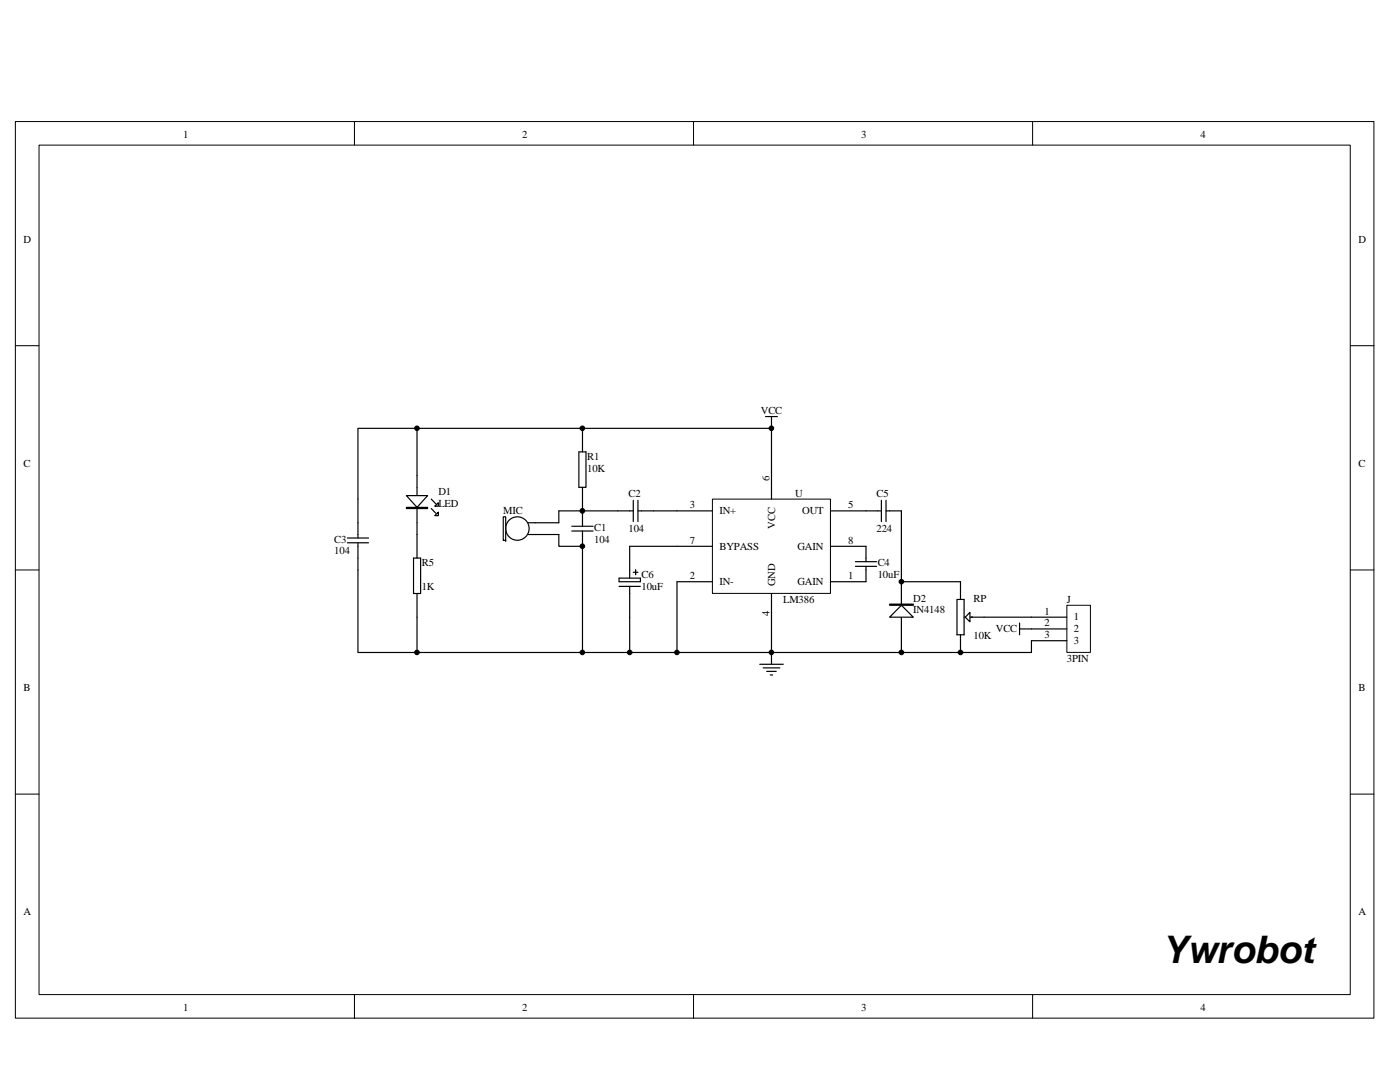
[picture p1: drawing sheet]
<svg xmlns="http://www.w3.org/2000/svg" width="279mm" height="216mm" viewBox="0 0 279 216" stroke-linecap="round" stroke-linejoin="round" font-family="sans-serif">
<g fill="none" stroke="#000" stroke-width=".2">
<path d="M3.1 24.3h271.1v178.9h-271.1zM7.8 29h261.7v169.5h-261.7zM70.7 24.3v4.7M138.4 24.3v4.7M206.1 24.3v4.7M3.1 69h4.7M269.5 69h4.7M3.1 113.7h4.7M269.5 113.7h4.7M3.1 158.5h4.7M269.5 158.5h4.7M70.7 198.5v4.7"/>
<path d="M138.4 198.5v4.7M206.1 198.5v4.7"/>
</g>
<path d="M82.5 111.4h1.4v7h-1.4zM83.2 106.7v4.7M83.2 118.4v4.7" fill="none" stroke="#000" stroke-width=".24"/>
<path d="M212.9 120.8h4.7v9.4h-4.7z" fill="#fff"/>
<path d="M212.9 120.8h4.7v9.4h-4.7z" fill="none" stroke="#000" stroke-width=".2"/>
<g fill="none" stroke="#000" stroke-width=".24">
<path d="M126.4 99.8v4.3M127.3 99.8v4.3M152.8 83.1h2.4M154 83.1v2.4M69.3 108.3h4.3M69.3 107.4h4.3M71.4 104.3v3.1M71.4 108.3v3.1M105.4 106.7h6.1M105.4 104.3h6.1M114.1 106h4.3M114.1 105h4.3"/>
<path d="M116.2 101.9v3.1M116.2 106v3M123.3 101.9h3.1M127.3 101.9h3.1M170.7 113h4.2M170.7 112.1h4.2M172.8 109v3.1M172.8 113v3.1M151.6 132.5h4.7M152.3 133.3h3.3M153 134h1.9M153.7 134.7h.5"/>
<path d="M154 130.2v2.3M203.5 125.5h9.4M203.5 124.3v2.4M205.8 123.1h7.1M205.8 127.8h7.1"/>
<circle cx="103.3" cy="105.5" r="2.34"/>
</g>
<path d="M100.4 103.1h.5v4.7h-.5z" fill-rule="evenodd" fill="#fff" stroke="#000" stroke-width=".24"/>
<path d="M115.5 90.2h1.4v7h-1.4zM116.2 85.5v4.7M116.2 97.2v4.7M111.5 106.7v2.3h4.7M123.3 101.9h-11.8v2.4" fill="none" stroke="#000" stroke-width=".24"/>
<path d="M142.2 99.6h23.5v18.8h-23.5z" fill="#fff"/>
<path d="M142.2 99.6h23.5v18.8h-23.5z" fill="none" stroke="#000" stroke-width=".2"/>
<path d="M154 92.5v7.1M175.9 99.8v4.3M176.8 99.8v4.3M130.4 101.9h11.8M135.1 116.1h7.1M135.1 109h7.1M154 118.4v7.1M165.8 116.1h7M165.8 101.9h10.1M165.8 109h7M176.8 101.9h3.1M179.9 116.1v11.7" fill="none" stroke="#000" stroke-width=".24"/>
<g fill="#fff" stroke="#000" stroke-width=".24">
<path d="M179.9 120.8l2.4 2.3h-4.8z"/>
<path d="M177.5 120.5h4.8v.3h-4.8z" fill-rule="evenodd"/>
</g>
<path d="M191 119.6h1.4v7.1h-1.4zM191.7 116.1v3.5M191.7 126.7v3.5M192.4 123.1h4" fill="none" stroke="#000" stroke-width=".24"/>
<path d="M193.6 122.2v1.9l-1-1z" fill="#fff" stroke="#000" stroke-width=".24"/>
<path d="M83.2 94.9v11.8M86.1 99.6l.9 .9M86.1 101.5l.9 .9M116.2 109v21.2h75.5M135.1 116.1v14.1M179.9 116.1h11.8M154 125.5v4.7M179.9 127.8v2.4" fill="none" stroke="#000" stroke-width=".24"/>
<g fill="#fff" stroke="#000" stroke-width=".24">
<path d="M81.1 98.9h4.2l-2.1 2.3z"/>
<path d="M86.8 102.9l.7-.7v.7z"/>
<path d="M86.8 101l.7-.7v.7z"/>
<path d="M81.1 101.2h4.2v.3h-4.2z" fill-rule="evenodd"/>
</g>
<g fill="none" stroke="#000" stroke-width=".24">
<path d="M83.2 85.5h-11.8v18.8M154 92.5v-7h-70.8v9.4M71.4 111.4v18.8h11.8M123.5 115.4h4.3v.7h-4.3zM123.5 117h4.3M125.7 117v13.2M126.4 114.2h.9M126.9 113.7v1M135.1 109h-9.4v6.4M179.9 101.9v14.2M83.2 123.1v7.1h33M196.4 123.1h9.4"/>
<path d="M205.8 127.8v2.4h-14.1"/>
</g>
<g fill="#000" stroke="#000" stroke-width=".2">
<circle cx="83.2" cy="85.5" r=".46"/>
<circle cx="116.2" cy="85.5" r=".46"/>
<circle cx="154" cy="85.5" r=".46"/>
<circle cx="116.2" cy="101.9" r=".47"/>
<circle cx="116.2" cy="109" r=".46"/>
<circle cx="179.9" cy="116.1" r=".46"/>
<circle cx="83.2" cy="130.2" r=".46"/>
<circle cx="116.2" cy="130.2" r=".46"/>
<circle cx="125.7" cy="130.2" r=".46"/>
<circle cx="135.1" cy="130.2" r=".46"/>
<circle cx="154" cy="130.2" r=".46"/>
<circle cx="179.9" cy="130.2" r=".46"/>
<circle cx="191.7" cy="130.2" r=".46"/>
</g>
<text font-size="7.6" x="231.8" y="192.2">Ywrobot</text>
<g font-size="2.1">
<text x="36.6" y="27.5">1</text>
<text x="104.2" y="27.5">2</text>
<text x="171.9" y="27.5">3</text>
<text x="239.6" y="27.5">4</text>
<text x="4.7" y="48.5">D</text>
<text x="271.1" y="48.5">D</text>
<text x="151.8" y="82.6">VCC</text>
<text x="4.7" y="93.2">C</text>
<text x="117.2" y="91.8">R1</text>
<text x="117.2" y="94.1">10K</text>
<text x="271.1" y="93.2">C</text>
<text x="87.5" y="98.8">D1</text>
<text x="87.5" y="101.2">LED</text>
<text x="125.4" y="99.1">C2</text>
<text x="137.7" y="101.4">3</text>
<text x="153.6" y="96.1" transform="rotate(-90 153.6 96.1)">6</text>
<text x="158.7" y="99.1">U</text>
<text x="169.3" y="101.4">5</text>
<text x="174.9" y="99.1">C5</text>
<text x="100.4" y="102.6">MIC</text>
<text x="118.6" y="105.9">C1</text>
<text x="125.4" y="106.2">104</text>
<text x="143.6" y="102.6">IN+</text>
<text x="154.7" y="105.5" transform="rotate(-90 154.7 105.5)">VCC</text>
<text x="160.1" y="102.6">OUT</text>
<text x="174.9" y="106.2">224</text>
<text x="66.7" y="108.3">C3</text>
<text x="66.7" y="110.6">104</text>
<text x="84.2" y="113">R5</text>
<text x="118.6" y="108.3">104</text>
<text x="137.7" y="108.5">7</text>
<text x="143.6" y="109.7">BYPASS</text>
<text x="159.2" y="109.7">GAIN</text>
<text x="169.3" y="108.5">8</text>
<text x="175.2" y="113">C4</text>
<text x="84.2" y="117.7">1K</text>
<text x="128" y="115.3">C6</text>
<text x="128" y="117.7">10uF</text>
<text x="137.7" y="115.6">2</text>
<text x="143.6" y="116.7">IN-</text>
<text x="154.7" y="117" transform="rotate(-90 154.7 117)">GND</text>
<text x="159.2" y="116.7">GAIN</text>
<text x="169.3" y="115.6">1</text>
<text x="175.2" y="115.3">10uF</text>
<text x="153.6" y="122.9" transform="rotate(-90 153.6 122.9)">4</text>
<text x="156.3" y="120.3">LM386</text>
<text x="182.3" y="120">D2</text>
<text x="182.3" y="122.4">IN4148</text>
<text x="194.3" y="120">RP</text>
<text x="208.4" y="122.6">1</text>
<text x="208.4" y="125">2</text>
<text x="212.9" y="120.3">J</text>
<text x="214.3" y="123.8">1</text>
<text x="194.3" y="127.6">10K</text>
<text x="198.8" y="126.2">VCC</text>
<text x="208.4" y="127.3">3</text>
<text x="214.3" y="126.2">2</text>
<text x="214.3" y="128.5">3</text>
<text x="4.7" y="137.9">B</text>
<text x="212.9" y="132">3PIN</text>
<text x="271.1" y="137.9">B</text>
<text x="4.7" y="182.7">A</text>
<text x="271.1" y="182.7">A</text>
<text x="36.6" y="201.7">1</text>
<text x="104.2" y="201.7">2</text>
<text x="171.9" y="201.7">3</text>
<text x="239.6" y="201.7">4</text>
</g>
</svg>
